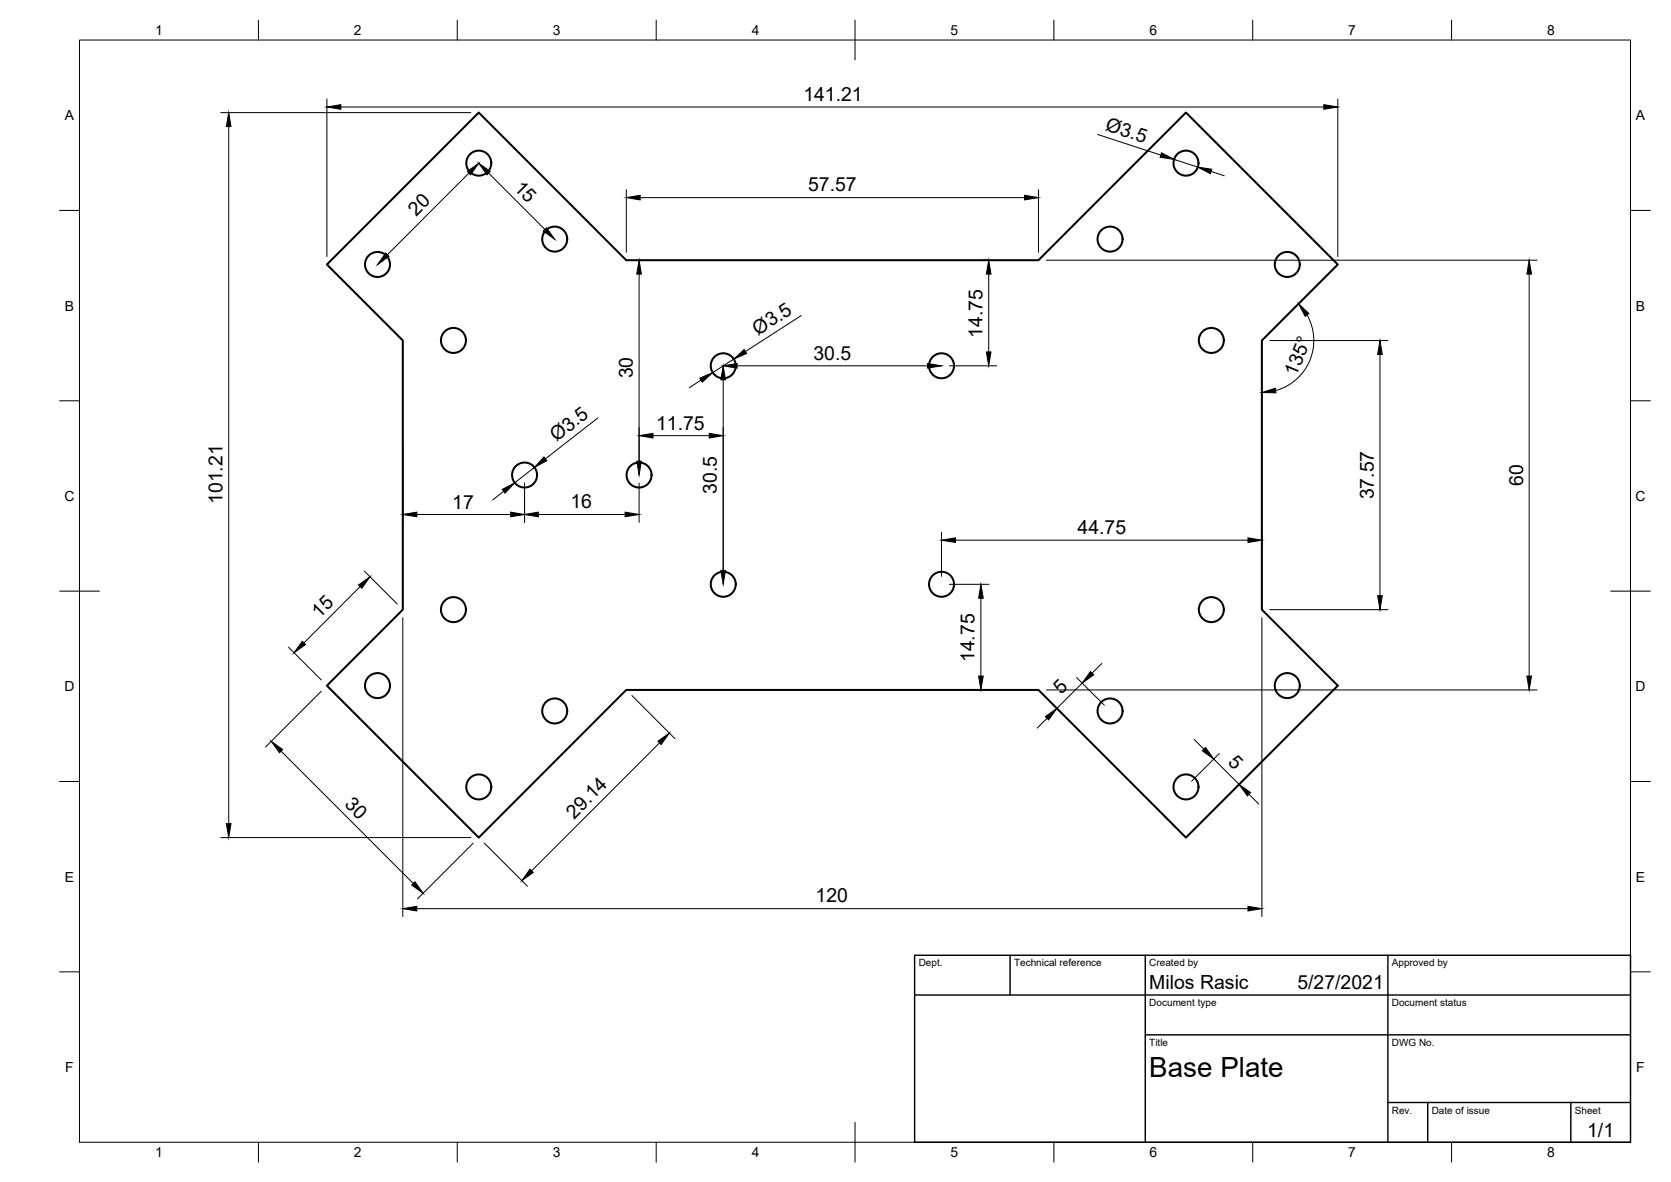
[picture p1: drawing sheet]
<svg xmlns="http://www.w3.org/2000/svg" width="420mm" height="297mm" viewBox="0 0 420 297" stroke-linecap="round" stroke-linejoin="round" font-family="sans-serif">
<!-- layer: Visible -->
<g fill="none" stroke="#000" stroke-width=".51">
<path d="M82.2 66.5l38.2-38.2 37.1 37.1h103.6l37.1-37.1 38.2 38.2-19.1 19.1v67.6l19.1 19.1-38.2 38.2-37.1-37.1h-103.6l-37.1 37.1-38.2-38.2 19.1-19.1v-67.6z"/>
<circle cx="120.4" cy="41" r="3.1"/>
<circle cx="298.2" cy="41" r="3.1"/>
<circle cx="94.9" cy="66.5" r="3.1"/>
<circle cx="139.5" cy="60.1" r="3.1"/>
<circle cx="279.1" cy="60.1" r="3.1"/>
<circle cx="323.7" cy="66.5" r="3.1"/>
<circle cx="114" cy="85.6" r="3.1"/>
<circle cx="181.9" cy="91.9" r="3.1"/>
<circle cx="236.7" cy="91.9" r="3.1"/>
<circle cx="304.6" cy="85.6" r="3.1"/>
<circle cx="131.9" cy="119.4" r="3.1"/>
<circle cx="160.7" cy="119.4" r="3.1"/>
<circle cx="114" cy="153.2" r="3.1"/>
<circle cx="181.9" cy="146.8" r="3.1"/>
<circle cx="236.7" cy="146.8" r="3.1"/>
<circle cx="304.6" cy="153.2" r="3.1"/>
<circle cx="94.9" cy="172.3" r="3.1"/>
<circle cx="139.5" cy="178.7" r="3.1"/>
<circle cx="279.1" cy="178.7" r="3.1"/>
<circle cx="323.7" cy="172.3" r="3.1"/>
<circle cx="120.4" cy="197.8" r="3.1"/>
<circle cx="298.2" cy="197.8" r="3.1"/>
</g>
<!-- layer: Border -->
<g fill="none" stroke="#000" stroke-width=".25">
<path d="M20 10.1h390v276.9h-390zM65 5.1v5M115 5.1v5M165 5.1v5M215 5.1v10M265 5.1v5M315 5.1v5M365 5.1v5M15 52.9h5M410 52.9h5M15 100.7h5M410 100.7h5"/>
<path d="M15 148.6h10M405 148.6h10M15 196.4h5M410 196.4h5M15 244.2h5M410 244.2h5M65 287v5M115 287v5M165 287v5M215 282.1v9.9M265 287v5M315 287v5"/>
<path d="M365 287v5"/>
</g>
<!-- layer: TitleBlock -->
<path d="M230 240.1h180v46.9h-180zM230 250h180M254 240.1v9.9M288 240.1v46.9M349 240.1v46.9M288 260.1h122M349 277.1h61M359 277.1v9.9M395 277.1v9.9" fill="none" stroke="#000" stroke-width=".36"/>
<!-- layer: Dimensions -->
<g fill="none" stroke="#000" stroke-width=".25">
<path d="M55.5 28.3h62.9M57.5 31.8v175.2M82.2 24.9v39.6M85.7 26.9h247.2M276 33.8l15.9 5.2M336.4 24.9v39.6M117.9 43.5l-20.5 20.5M122.9 43.5l14.1 14.1M157.5 47.7v15.7M161 49.7h96.6M261.1 47.7v15.7M295.2 40.1l6 1.9"/>
<path d="M304.5 43.1l3.3 1.1M160.7 68.9v48.5M201.5 79.3l-14.1 9M246.6 65.4h2.3M248.6 68.9v19.5M263.1 65.4h123.4M328.6 79.1a13 13 0 0 1-7.8 19.1M384.5 68.9v101M176.3 95.5l-3 1.9M181.8 95.4v49.4M184.5 90.2l-5.3 3.4M185.3 91.9h47.9"/>
<path d="M238.7 91.9h11.9M319.3 85.6h29.7M347 89.1v60.6M101.3 112v19.3M134.4 117.5l-5 3.8M150.3 105l-13.2 10.3M164.2 109.5h14.1M104.8 129.3h23.6M126.6 123.5l-2.7 2.1M131.9 121.4v9.9M135.4 129.3h21.8M160.7 121.4v9.9"/>
<path d="M236.7 133.7v11.1M240.2 135.7h73.6M317.3 134.3v3.4M90.6 147.4l-14.2 14.2M91.6 143.5l8.3 8.3M101.3 155.2v75.1M238.7 146.8h9.9M246.6 150.3v19.6M317.3 155.2v75.1M319.3 153.2h29.7M72.5 162.6l8.3 8.3M80.8 173.7l-14 14"/>
<path d="M158.9 174.8l10.8 10.8M244.6 173.4h3M263.1 173.4h123.4M264.3 176.6l1.1 1M270.7 170.3l7 6.9M272.1 171.7l-6.4 6.3M277.1 166.7l-2.5 2.5M70.7 188.8l33.2 33.2M165.8 186.7l-32.1 32.1M263.3 180.5l-2.5 2.5M300.2 185.8l2.5 2.5M305.2 190.8l6.4 6.3"/>
<path d="M306.6 189.3l-7 7M311.2 197.4l-1.1 1.1M314 199.6l2.5 2.5M55.5 210.5h62.9M119 211.9l-14 14M121.8 211.9l10.8 10.8M104.8 228.4h209"/>
</g>
<g fill="#000" stroke="#000" stroke-width=".25">
<path d="M57.5 28.3l.6 3.5h-1.2zM82.2 26.9l3.5-.6v1.2zM292.1 38.4l3.1 1.7-3.5-.6zM332.9 26.3l3.5 .6-3.5 .6zM117.5 43.1l2.9-2.1-2.1 2.9zM120.4 41l2.9 2.1-.9 .8zM136.6 58.1l.8-.9 2.1 2.9zM157.5 49.7l3.5-.6v1.1zM257.6 49.1l3.5 .6-3.5 .5zM301.2 42l3.5 .5-.4 1.2zM97 63.6l.8 .8-2.9 2.1zM160.7 65.4l.6 3.5h-1.2z"/>
<path d="M248.6 65.4l.6 3.5h-1.2zM326.5 76.3l2.6 2.5-.9 .7zM384.5 65.4l.6 3.5h-1.2zM175.9 95l3.3-1.4-2.6 2.4zM181.8 91.9l.6 3.5h-1.1zM181.8 91.9l3.5-.5v1.1zM184.5 90.2l2.6-2.4 .6 1zM233.2 91.4l3.5 .5-3.5 .6zM248 88.4h1.2l-.6 3.5zM317.3 98.6l3.4-1 .1 1.1zM347 85.6l.6 3.5h-1.2zM136.8 114.8l.7 1-3.1 1.7z"/>
<path d="M160.1 115.9h1.2l-.6 3.5zM160.7 109.5l3.5-.6v1.2zM178.3 108.9l3.5 .6-3.5 .6zM101.3 129.3l3.5-.6v1.2zM126.3 123l3.1-1.7-2.4 2.6zM128.4 128.7l3.5 .6-3.5 .6zM131.9 129.3l3.5-.6v1.2zM157.2 128.7l3.5 .6-3.5 .6zM236.7 135.7l3.5-.5v1.1zM313.8 135.2l3.5 .5-3.5 .6zM90.1 147l2.9-2-2 2.8zM181.3 143.3h1.1l-.6 3.5z"/>
<path d="M246.6 146.8l.6 3.5h-1.1zM346.4 149.7h1.2l-.6 3.5zM76 161.1l.8 .9-2.9 2zM246.1 169.9h1.1l-.6 3.5zM274.2 168.8l.8 .8-2.9 2.1zM383.9 169.9h1.2l-.6 3.5zM68.2 186.3l2.9 2-.8 .9zM165.4 186.3l2.9-2.1-2.1 2.9zM262.8 180.1l2.9-2.1-2 2.9zM302.3 188.7l.8-.8 2.1 2.9zM311.6 197.1l2.9 2.1-.9 .8zM56.9 207h1.2l-.6 3.5z"/>
<path d="M133.3 218.4l.8 .9-2.9 2zM103.5 222.4l.8-.8 2.1 2.9zM101.3 228.4l3.5-.6v1.1zM313.8 227.8l3.5 .6-3.5 .5z"/>
</g>
<text font-size="7" x="289" y="270.6">Base Plate</text>
<g font-size="4.9">
<text x="202" y="25.4">141.21</text>
<text x="277.7" y="32.6" transform="rotate(18 277.7 32.6)">Ø3.5</text>
<text x="129" y="47.4" transform="rotate(45 129 47.4)">15</text>
<text x="203.2" y="48.1">57.57</text>
<text x="104.7" y="54.6" transform="rotate(-45 104.7 54.6)">20</text>
<text x="190.6" y="84.4" transform="rotate(-33 190.6 84.4)">Ø3.5</text>
<text x="247" y="84.9" transform="rotate(-90 247 84.9)">14.75</text>
<text x="159.1" y="95.1" transform="rotate(-90 159.1 95.1)">30</text>
<text x="204.5" y="90.4">30.5</text>
<text x="325.9" y="94.7" transform="rotate(-67 325.9 94.7)">135°</text>
<text x="165" y="107.9">11.75</text>
<text x="139.9" y="111.1" transform="rotate(-38 139.9 111.1)">Ø3.5</text>
<text x="180.3" y="124.1" transform="rotate(-90 180.3 124.1)">30.5</text>
<text x="345.4" y="125.5" transform="rotate(-90 345.4 125.5)">37.57</text>
<text x="382.9" y="122.1" transform="rotate(-90 382.9 122.1)">60</text>
<text x="55.9" y="126.7" transform="rotate(-90 55.9 126.7)">101.21</text>
<text x="113.7" y="127.8">17</text>
<text x="143.4" y="127.7">16</text>
<text x="271" y="134.2">44.75</text>
<text x="80.3" y="155.4" transform="rotate(-45 80.3 155.4)">15</text>
<text x="245.1" y="166.4" transform="rotate(-90 245.1 166.4)">14.75</text>
<text x="266.8" y="174.7" transform="rotate(-45 266.8 174.7)">5</text>
<text x="308.5" y="191.9" transform="rotate(45 308.5 191.9)">5</text>
<text x="86.5" y="202.4" transform="rotate(45 86.5 202.4)">30</text>
<text x="144.4" y="206" transform="rotate(-45 144.4 206)">29.14</text>
<text x="205.1" y="226.8">120</text>
<text x="289" y="248.5">Milos Rasic</text>
<text x="326.2" y="248.5">5/27/2021</text>
<text x="399.1" y="285.7">1/1</text>
</g>
<g font-size="3.5">
<text x="39" y="8.8">1</text>
<text x="89" y="8.8">2</text>
<text x="139" y="8.8">3</text>
<text x="189" y="8.8">4</text>
<text x="239" y="8.8">5</text>
<text x="289" y="8.8">6</text>
<text x="339" y="8.8">7</text>
<text x="389" y="8.8">8</text>
<text x="16.3" y="30.2">A</text>
<text x="411.3" y="30.2">A</text>
<text x="16.3" y="78">B</text>
<text x="411.3" y="78">B</text>
<text x="16.2" y="125.9">C</text>
<text x="411.2" y="125.9">C</text>
<text x="16.2" y="173.7">D</text>
<text x="411.2" y="173.7">D</text>
<text x="16.3" y="221.6">E</text>
<text x="411.3" y="221.6">E</text>
<text x="16.4" y="269.4">F</text>
<text x="411.4" y="269.4">F</text>
<text x="39" y="290.8">1</text>
<text x="89" y="290.8">2</text>
<text x="139" y="290.8">3</text>
<text x="189" y="290.8">4</text>
<text x="239" y="290.8">5</text>
<text x="289" y="290.8">6</text>
<text x="339" y="290.8">7</text>
<text x="389" y="290.8">8</text>
</g>
<g font-size="2.5">
<text x="231" y="242.9">Dept.</text>
<text x="255" y="242.9">Technical reference</text>
<text x="289" y="242.9">Created by</text>
<text x="350" y="242.9">Approved by</text>
<text x="289" y="252.8">Document type</text>
<text x="350" y="252.8">Document status</text>
<text x="289" y="262.9">Title</text>
<text x="350" y="262.9">DWG No.</text>
<text x="350" y="279.9">Rev.</text>
<text x="360" y="279.9">Date of issue</text>
<text x="396" y="279.9">Sheet</text>
</g>
</svg>
